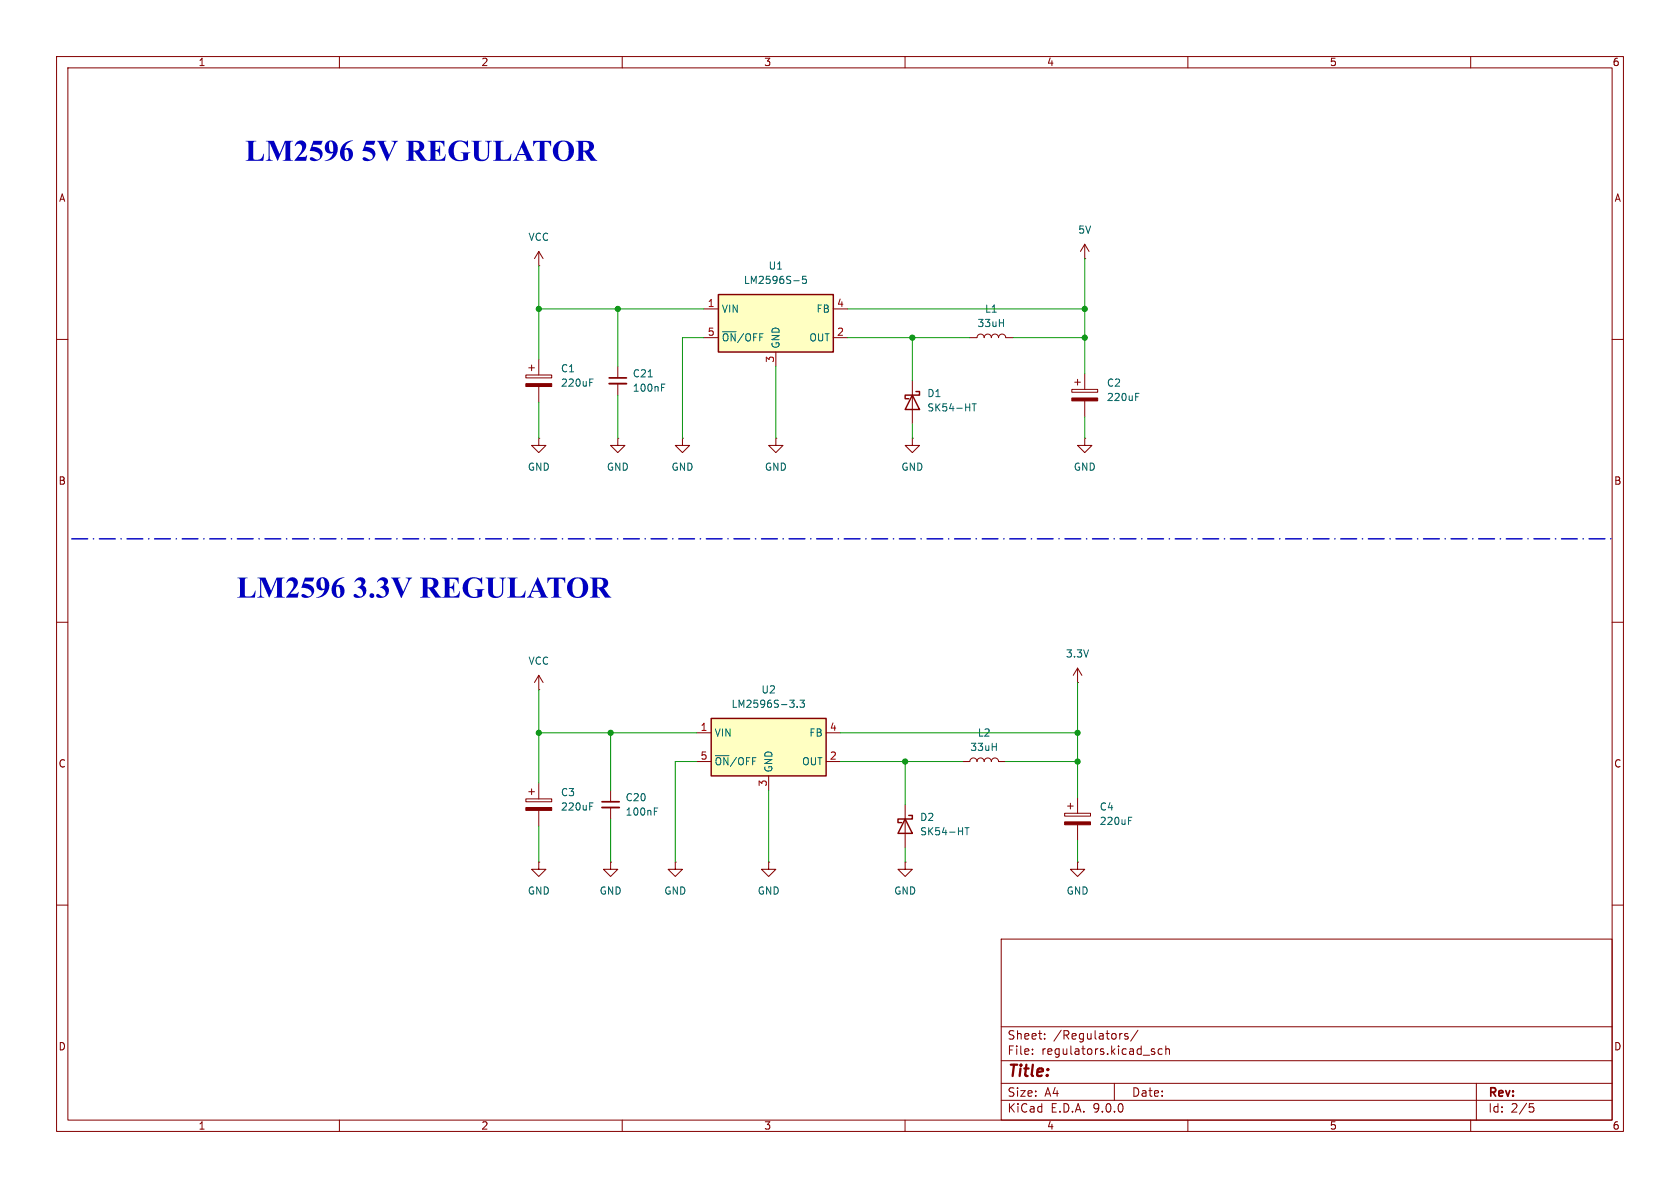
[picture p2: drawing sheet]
<svg xmlns="http://www.w3.org/2000/svg" width="297mm" height="210mm" viewBox="0 0 297 210" stroke-linecap="round" stroke-linejoin="round" font-family="sans-serif">
<g fill="none" stroke="#840000" stroke-width=".18">
<path d="M10 10h277v190h-277zM12 12h273v186h-273zM60 10v2M110 10v2M160 10v2M210 10v2M260 10v2M95.2 47h.1M95.2 44.5l-.7 1.2M95.2 44.5l.8 1.2M95.2 44.5v2.5M171.4 59.7h1.3a.64 .64 0 0 1 .7-.6 .64 .64 0 0 1 .6 .6 .64 .64 0 0 1 .6-.6 .64 .64 0 0 1 .7 .6 .64 .64 0 0 1 .6-.6 .64 .64 0 0 1 .6 .6 .64 .64 0 0 1 .7-.6 .64 .64 0 0 1 .6 .6h1.3"/>
<path d="M191.8 45.7h.1M191.8 43.2v2.5M191.8 43.2l-.8 1.3M191.8 43.2l.7 1.3M10 60h2M93 66.3h4.5v.5h-4.5zM93.5 65h1M94 64.5v1M95.2 77.5v1.2h1.3l-1.3 1.3-1.2-1.3h1.2M95.2 77.5h.1M95.2 63.5v2.8M95.2 68.3v2.8"/>
<path d="M109.2 64.8v2M109.2 67.8v2.1M137.2 77.5v1.2h1.2l-1.2 1.3-1.3-1.3h1.3M137.2 77.5h.1M161.3 77.5v1.2h1.3l-1.3 1.3-1.3-1.3h1.3M161.3 77.5h.1M161.3 67.3v7.6M189.5 68.8h4.6v.5h-4.6zM190 67.6h1M190.5 67.1v1M191.8 77.5v1.2h1.2l-1.2 1.3-1.3-1.3h1.3M191.8 77.5h.1"/>
<path d="M191.8 66v2.8M191.8 70.9v2.8M285 60h2M10 110h2M285 110h2M170.2 134.6h1.2a.64 .64 0 0 1 .7-.6 .64 .64 0 0 1 .6 .6 .64 .64 0 0 1 .7-.6 .64 .64 0 0 1 .6 .6 .64 .64 0 0 1 .6-.6 .64 .64 0 0 1 .7 .6 .64 .64 0 0 1 .6-.6 .64 .64 0 0 1 .6 .6h1.3M10 160h2M177 166h108v32h-108zM285 160h2M60 198v2M110 198v2M160 198v2"/>
<path d="M177 194.5h108M177 191.5h108M177 187.5h108M177 181.5h108M182.5 186.3v.1M182.5 185.5v.1M184.7 183.6v.1M184.7 182.8v.1M197 191.5v3M198.2 182.7h.2M199.4 182.8l-.4-.1-.2 .2 .1 .2 .5 .2v.3h-.6M201.2 182.1l-1.3 2"/>
<path d="M203.7 185.9l.4 .1 .1 .2-.2 .2h-.3M203.7 185.4l.4 .1M205.5 185.5l-.5-.1-.3 .3v.4l.2 .2h.6M206.1 185.5l.2-.1 .4 .1v.9M206.1 184.9v1.5M210 198v2M260 198v2M261 191.5v6.5M270.4 195.1h.7M270.5 195.7h.4l.3 .3-.2 .5-.5 .1"/>
</g>
<g fill="#840000" stroke="#840000" stroke-width=".18">
<path d="M189.5 70.4h4.6v.5h-4.6z"/>
<path d="M93 67.8h4.5v.5h-4.5z"/>
</g>
<path d="M104.3 67.6h.4M104.3 67h.6M114.6 66.6h.7M117 68.5h.4M117 67.9h.6M171.9 71.4h.7M172.2 71.4v1.3M200.8 70.1h.4M200.8 69.5h.6" fill="none" stroke="#006464" stroke-width=".18"/>
<path d="M161.3 69.9l1.3 2.5h-2.6zM161.9 69.2h.7v.7h-2.6v.6h.7" fill="none" stroke="#840000" stroke-width=".25"/>
<path d="M107.7 66.8h3" fill="none" stroke="#840000" stroke-width=".3"/>
<path d="M107.7 67.8h3" fill="none" stroke="#840000" stroke-width=".33"/>
<path d="M127 52.1h20.3v10.1h-20.3z" fill="#ffffc2"/>
<path d="M127 52.1h20.3v10.1h-20.3zM160 144.8l1.3 2.5h-2.6zM160.7 144.1h.6v.7h-2.6v.6h.7" fill="none" stroke="#840000" stroke-width=".25"/>
<g fill="none" stroke="#840000" stroke-width=".18">
<path d="M124.5 54.6h2.5M124.5 59.7h2.5M147.3 54.6h2.6M147.3 59.7h2.6M109.2 77.5v1.2h1.3l-1.3 1.3-1.3-1.3h1.3M109.2 77.5h.1M120.6 77.5v1.2h1.3l-1.3 1.3-1.2-1.3h1.2M120.6 77.5h.1M137.2 62.2v2.6M95.2 119.4v2.5M95.2 119.4l-.7 1.3M95.2 119.4l.8 1.3"/>
<path d="M190.5 118.1l-.8 1.3M190.5 118.1l.8 1.3M190.5 118.1v2.6M93.5 140h1M94 139.4v1.1M95.2 121.9h.1M95.2 138.4v2.8M190.5 120.7h.1M93 141.2h4.5v.5h-4.5zM95.2 152.4v1.3h1.3l-1.3 1.2-1.2-1.2h1.2M95.2 152.4h.1M95.2 143.3v2.8"/>
<path d="M160 142.2v7.7M190.5 152.4v1.3h1.3l-1.3 1.2-1.3-1.2h1.3M190.5 152.4h.1"/>
</g>
<path d="M140.3 49.6h1M142.5 48.8h-.6l-.1 .6 .2-.1 .5 .1 .1 .2-.1 .4-.2 .1-.5-.1M104.3 142.5h.4M104.3 141.9h.6M170.6 146.3h.7M171 146.3v1.3" fill="none" stroke="#006464" stroke-width=".18"/>
<path d="M93 142.7h4.5v.6h-4.5z" fill="#840000" stroke="#840000" stroke-width=".18"/>
<path d="M125.7 127h20.3v10.2h-20.3z" fill="#ffffc2"/>
<path d="M125.7 127h20.3v10.2h-20.3z" fill="none" stroke="#840000" stroke-width=".25"/>
<g fill="none" stroke="#840000" stroke-width=".18">
<path d="M107.9 139.7v2M123.2 129.5h2.5M123.2 134.6h2.5M135.9 137.2v2.5M146 129.5h2.6M146 134.6h2.6M107.9 152.4v1.3h1.3l-1.3 1.2-1.2-1.2h1.2M107.9 152.4h.1M107.9 142.7v2.1M119.4 152.4v1.3h1.2l-1.2 1.2-1.3-1.2h1.3M119.4 152.4h.1M135.9 152.4v1.3h1.3l-1.3 1.2-1.3-1.2h1.3"/>
<path d="M135.9 152.4h.1M160 152.4v1.3h1.3l-1.3 1.2-1.3-1.2h1.3M160 152.4h.1M188.2 143.8h4.6v.5h-4.6zM188.7 142.5h1M189.2 142v1M190.5 141v2.8M190.5 145.8v2.8"/>
</g>
<path d="M140.9 124.9v.1M141.4 123.8h.8l-.4 .5 .3 .1v.5l-.1 .1-.6-.1M115.7 143.4h.4M115.7 142.8h.6M199.5 145.1h.4M199.5 144.5h.6" fill="none" stroke="#006464" stroke-width=".18"/>
<path d="M106.4 141.7h3.1" fill="none" stroke="#840000" stroke-width=".3"/>
<path d="M106.4 142.7h3.1" fill="none" stroke="#840000" stroke-width=".33"/>
<path d="M188.2 145.3h4.6v.5h-4.6z" fill="#840000" stroke="#840000" stroke-width=".18"/>
<path d="M12.7 95.3h273" fill="none" stroke="#0000c2" stroke-width=".25" stroke-dasharray="2.8 1 .1 1"/>
<g fill="none" stroke="#009600" stroke-width=".18">
<path d="M95.2 47v16.5M95.2 54.6h29.3M109.2 54.6v10.2M124.5 59.7h-3.9v17.8M149.9 59.7h21.5M149.9 54.6h41.9M161.3 59.7v7.6M179.1 59.7h12.7M191.8 45.7v20.3M95.2 71.1v6.4M109.2 69.9v7.6M137.2 64.8v12.7"/>
<path d="M161.3 74.9v2.6M191.8 73.7v3.8M95.2 121.9v16.5M95.2 129.5h28M107.9 129.5v10.2M123.2 134.6h-3.8v17.8M135.9 139.7v12.7M148.6 134.6h21.6M148.6 129.5h41.9M160 134.6v7.6M177.8 134.6h12.7M190.5 120.7v20.3"/>
<path d="M95.2 146.1v6.3M107.9 144.8v7.6M160 149.9v2.5M190.5 148.6v3.8"/>
</g>
<g fill="#009600" stroke="#009600" stroke-width=".18">
<circle cx="95.2" cy="54.6" r=".46"/>
<circle cx="161.3" cy="59.7" r=".46"/>
<circle cx="191.8" cy="54.6" r=".46"/>
<circle cx="191.8" cy="59.7" r=".46"/>
<circle cx="109.2" cy="54.6" r=".46"/>
<circle cx="190.5" cy="129.5" r=".46"/>
<circle cx="107.9" cy="129.5" r=".46"/>
<circle cx="95.2" cy="129.5" r=".46"/>
<circle cx="160" cy="134.6" r=".46"/>
<circle cx="190.5" cy="134.6" r=".46"/>
</g>
<g font-size="5.3" fill="#0000c2">
<text x="43.3" y="29.8">LM2596</text>
<text x="63.9" y="29.8">5V REGULATOR</text>
<text x="41.8" y="107">LM2596</text>
<text x="62.4" y="107">3.3VREGULATOR</text>
</g>
<text font-size="2.8" fill="#840000" x="178" y="190.9">Title:</text>
<g font-size="2.1" fill="#840000">
<text x="178" y="184">Sheet:</text>
<text x="186.2" y="184">/Regulators/</text>
<text x="178" y="186.7">File:</text>
<text x="184.1" y="186.7">regulators.kicad_sch</text>
<text x="178" y="196.9">KiCad</text>
<text x="178" y="194.1">Size:</text>
<text x="184.7" y="194.1">A4</text>
<text x="185.7" y="196.9">E.D.A.</text>
<text x="193.3" y="196.9">9.0.0</text>
<text x="200" y="194.1">Date:</text>
<text x="263" y="194.3">Rev:</text>
<text x="263" y="196.9">Id:</text>
<text x="267.1" y="196.9">2/5</text>
</g>
<g font-size="1.8" fill="#840000">
<text x="35" y="11.9">1</text>
<text x="85" y="11.9">2</text>
<text x="135" y="11.9">3</text>
<text x="185" y="11.9">4</text>
<text x="235" y="11.9">5</text>
<text x="285" y="11.9">6</text>
<text x="10.3" y="35.9">A</text>
<text x="285.3" y="35.9">A</text>
<text x="10.3" y="85.9">B</text>
<text x="285.3" y="85.9">B</text>
<text x="10.3" y="135.9">C</text>
<text x="285.3" y="135.9">C</text>
<text x="10.3" y="185.9">D</text>
<text x="285.3" y="185.9">D</text>
<text x="35" y="199.9">1</text>
<text x="85" y="199.9">2</text>
<text x="135" y="199.9">3</text>
<text x="185" y="199.9">4</text>
<text x="235" y="199.9">5</text>
<text x="285" y="199.9">6</text>
</g>
<g font-size="1.8" fill="#006464">
<text x="190.5" y="41.5">5V</text>
<text x="93.3" y="42.8">VCC</text>
<text x="135.8" y="47.9">U1</text>
<text x="131.4" y="50.4">LM2596S-5</text>
<text x="127.5" y="55.5">VIN</text>
<text x="144.3" y="55.5">FB</text>
<text x="172.7" y="58">33uH</text>
<text x="174" y="55.5">L1</text>
<text x="127.5" y="60.6">~{ON}/OFF</text>
<text x="138" y="61.7" transform="rotate(-90 138 61.7)">GND</text>
<text x="143" y="60.6">OUT</text>
<text x="99.1" y="66">C1</text>
<text x="99.1" y="68.6">220uF</text>
<text x="111.8" y="69.4">100nF</text>
<text x="111.8" y="66.9">C21</text>
<text x="163.8" y="70.4">D1</text>
<text x="195.6" y="68.6">C2</text>
<text x="195.6" y="71.1">220uF</text>
<text x="163.8" y="72.9">SK54-HT</text>
<text x="93.2" y="83.4">GND</text>
<text x="107.2" y="83.4">GND</text>
<text x="118.6" y="83.4">GND</text>
<text x="135.1" y="83.4">GND</text>
<text x="159.3" y="83.4">GND</text>
<text x="189.7" y="83.4">GND</text>
<text x="93.3" y="117.7">VCC</text>
<text x="188.3" y="116.4">3.3V</text>
<text x="129.2" y="125.3">LM2596S-3.3</text>
<text x="134.5" y="122.8">U2</text>
<text x="126.2" y="130.4">VIN</text>
<text x="143" y="130.4">FB</text>
<text x="172.8" y="130.4">L2</text>
<text x="126.2" y="135.5">~{ON}/OFF</text>
<text x="136.8" y="136.7" transform="rotate(-90 136.8 136.7)">GND</text>
<text x="141.7" y="135.5">OUT</text>
<text x="171.4" y="132.9">33uH</text>
<text x="99.1" y="140.9">C3</text>
<text x="99.1" y="143.5">220uF</text>
<text x="110.5" y="141.8">C20</text>
<text x="194.3" y="143.5">C4</text>
<text x="110.5" y="144.4">100nF</text>
<text x="162.6" y="145.3">D2</text>
<text x="162.6" y="147.9">SK54-HT</text>
<text x="194.3" y="146">220uF</text>
<text x="93.2" y="158.3">GND</text>
<text x="105.9" y="158.3">GND</text>
<text x="117.3" y="158.3">GND</text>
<text x="133.9" y="158.3">GND</text>
<text x="158" y="158.3">GND</text>
<text x="188.5" y="158.3">GND</text>
</g>
<g font-size="1.8" fill="#a90000">
<text x="125" y="54.4">1</text>
<text x="125" y="59.4">5</text>
<text x="147.9" y="54.4">4</text>
<text x="147.9" y="59.4">2</text>
<text x="136.9" y="64.2" transform="rotate(-90 136.9 64.2)">3</text>
<text x="123.8" y="129.3">1</text>
<text x="146.6" y="129.3">4</text>
<text x="123.8" y="134.4">5</text>
<text x="146.6" y="134.4">2</text>
<text x="135.6" y="139.1" transform="rotate(-90 135.6 139.1)">3</text>
</g>
</svg>
